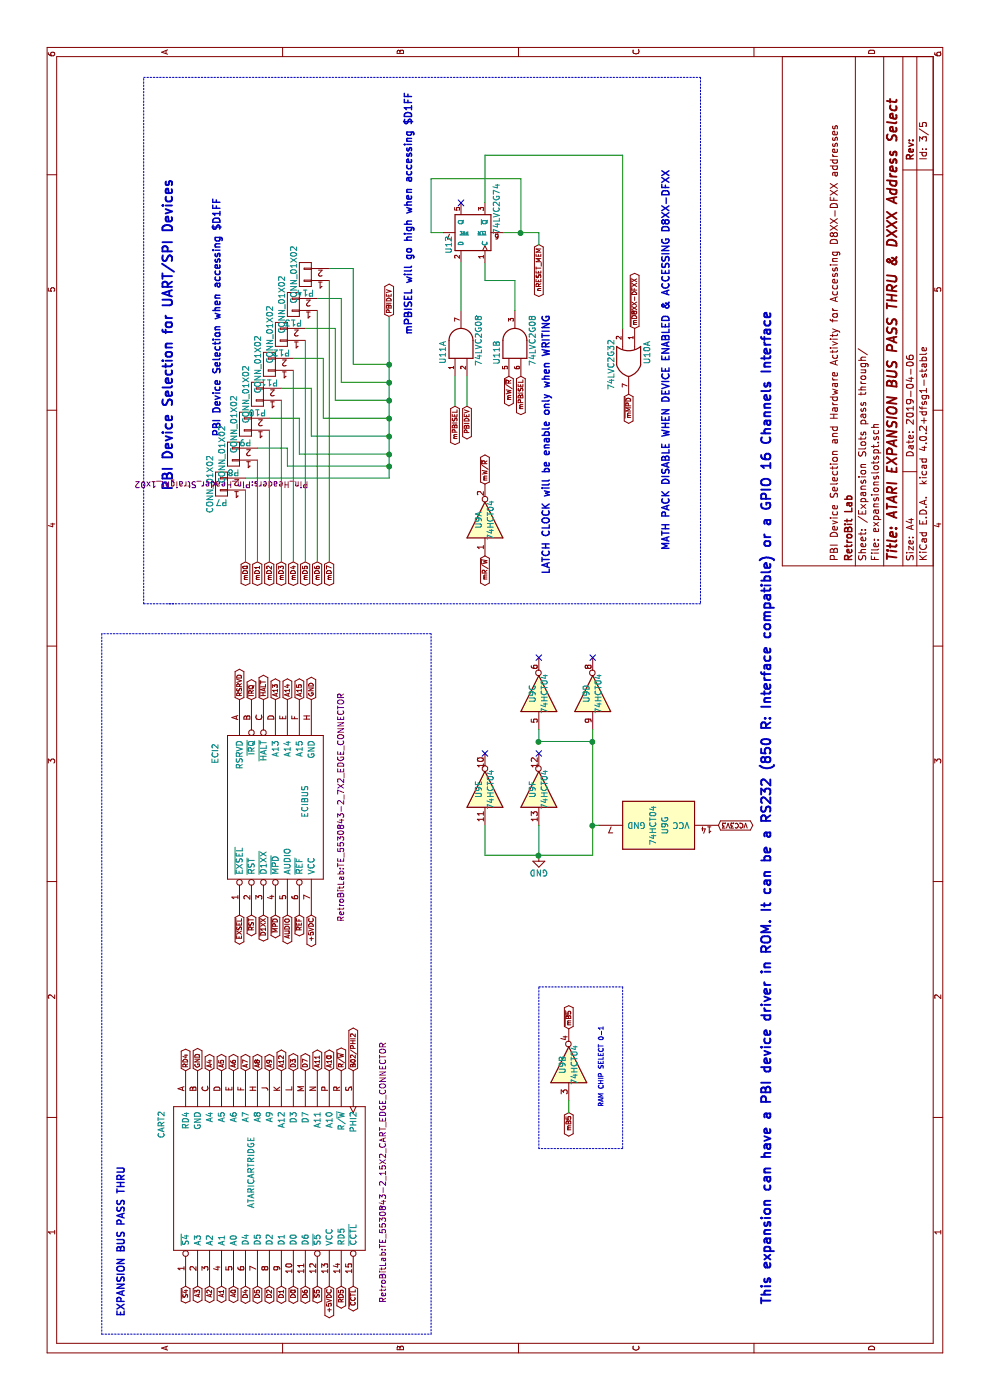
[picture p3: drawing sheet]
EESchema Schematic File Version 2
LIBS:MCU_STC
LIBS:Timer_RTC
LIBS:Relay_SolidState
LIBS:Relay
LIBS:RF_AM_FM
LIBS:Memory_Flash
LIBS:MCU_Module
LIBS:74xx
LIBS:Transistor_FET
LIBS:Regulator_Switching
LIBS:Logic_LevelTranslator
LIBS:Isolator
LIBS:Interface
LIBS:Converter_ACDC
LIBS:Battery_Management
LIBS:Amplifier_Operational
LIBS:RF_Module
LIBS:Interface_HDMI
LIBS:power
LIBS:Sensor_Temperature
LIBS:Timer_PLL
LIBS:Sensor_Pressure
LIBS:Sensor_Motion
LIBS:Oscillator
LIBS:MCU_Microchip_SAME
LIBS:MCU_Microchip_SAMD
LIBS:Interface_Expansion
LIBS:Interface_Ethernet
LIBS:Interface_CAN_LIN
LIBS:Amplifier_Difference
LIBS:Sensor_Magnetic
LIBS:Power_Management
LIBS:Memory_RAM
LIBS:MCU_Microchip_PIC18
LIBS:Interface_USB
LIBS:Audio
LIBS:Analog_Switch
LIBS:Amplifier_Current
LIBS:Regulator_Linear
LIBS:Device
LIBS:Analog_ADC
LIBS:MCU_Microchip_PIC16
LIBS:Connector
LIBS:Power_Protection
LIBS:Jumper
LIBS:Diode
LIBS:Switch
LIBS:Sensor_Current
LIBS:Sensor
LIBS:Regulator_Controller
LIBS:Driver_FET
LIBS:Amplifier_Audio
LIBS:RF_Filter
LIBS:Driver_Haptic
LIBS:RF_GSM
LIBS:Filter
LIBS:Converter_DCDC
LIBS:Analog
LIBS:RF_GPS
LIBS:Driver_Motor
LIBS:Driver_LED
LIBS:Sensor_Optical
LIBS:RF
LIBS:Power_Supervisor
LIBS:LED
LIBS:Simulation_SPICE
LIBS:CPU_NXP_IMX
LIBS:Sensor_Touch
LIBS:Memory_UniqueID
LIBS:Display_Character
LIBS:Mechanical
LIBS:MCU_Microchip_ATmega
LIBS:Comparator
LIBS:Memory_EEPROM
LIBS:RF_Switch
LIBS:Transformer
LIBS:Timer
LIBS:RF_Amplifier
LIBS:Sensor_Humidity
LIBS:MCU_Texas_MSP430
LIBS:MCU_Texas
LIBS:DSP_AnalogDevices
LIBS:74xGxx
LIBS:Reference_Voltage
LIBS:Sensor_Proximity
LIBS:RF_Mixer
LIBS:MCU_ST_STM8
LIBS:Interface_Telecom
LIBS:CPU
LIBS:4xxx_IEEE
LIBS:FPGA_Lattice
LIBS:Analog_DAC
LIBS:Interface_UART
LIBS:4xxx
LIBS:MCU_Microchip_ATtiny
LIBS:Sensor_Audio
LIBS:MCU_Cypress
LIBS:MCU_SiFive
LIBS:MCU_Nordic
LIBS:MCU_NXP_Kinetis
LIBS:Driver_Display
LIBS:MCU_NXP_S08
LIBS:Valve
LIBS:Triac_Thyristor
LIBS:Transistor_IGBT
LIBS:Regulator_SwitchedCapacitor
LIBS:Fiber_Optic
LIBS:Diode_Laser
LIBS:Reference_Current
LIBS:Transistor_BJT
LIBS:Memory_NVRAM
LIBS:MCU_NXP_LPC
LIBS:74xx_IEEE
LIBS:pspice
LIBS:Video
LIBS:Transistor_Array
LIBS:Sensor_Voltage
LIBS:Sensor_Gas
LIBS:Security
LIBS:Regulator_Current
LIBS:RF_ZigBee
LIBS:RF_WiFi
LIBS:RF_RFID
LIBS:RF_Bluetooth
LIBS:Potentiometer_Digital
LIBS:Motor
LIBS:Memory_ROM
LIBS:Memory_EPROM
LIBS:MCU_SiliconLabs
LIBS:MCU_ST_STM32L4
LIBS:MCU_ST_STM32L4+
LIBS:MCU_ST_STM32L1
LIBS:MCU_ST_STM32L0
LIBS:MCU_ST_STM32H7
LIBS:MCU_ST_STM32F7
LIBS:MCU_ST_STM32F4
LIBS:MCU_ST_STM32F3
LIBS:MCU_ST_STM32F2
LIBS:MCU_ST_STM32F1
LIBS:MCU_ST_STM32F0
LIBS:MCU_Parallax
LIBS:MCU_NXP_MCore
LIBS:MCU_NXP_MAC7100
LIBS:MCU_NXP_HCS12
LIBS:MCU_NXP_HC12
LIBS:MCU_NXP_HC11
LIBS:MCU_NXP_ColdFire
LIBS:MCU_Microchip_SAML
LIBS:MCU_Microchip_PIC32
LIBS:MCU_Microchip_PIC24
LIBS:MCU_Microchip_PIC12
LIBS:MCU_Microchip_PIC10
LIBS:MCU_Microchip_AVR
LIBS:MCU_Microchip_8051
LIBS:MCU_Intel
LIBS:MCU_Espressif
LIBS:MCU_AnalogDevices
LIBS:Logic_Programmable
LIBS:Isolator_Analog
LIBS:Interface_Optical
LIBS:Interface_LineDriver
LIBS:Interface_HID
LIBS:Interface_CurrentLoop
LIBS:Graphic
LIBS:GPU
LIBS:FPGA_Xilinx_Virtex7
LIBS:FPGA_Xilinx_Virtex6
LIBS:FPGA_Xilinx_Virtex5
LIBS:FPGA_Xilinx_Spartan6
LIBS:FPGA_Xilinx_Kintex7
LIBS:FPGA_Xilinx_Artix7
LIBS:FPGA_Xilinx
LIBS:FPGA_Microsemi
LIBS:Driver_Relay
LIBS:Display_Graphic
LIBS:Diode_Bridge
LIBS:DSP_Texas
LIBS:DSP_Motorola
LIBS:DSP_Microchip_DSPIC33
LIBS:DSP_Freescale
LIBS:Connector_Generic_Shielded
LIBS:Connector_Generic_MountingPin
LIBS:Connector_Generic
LIBS:CPU_PowerPC
LIBS:CPU_NXP_68000
LIBS:CPU_NXP_6800
LIBS:CPLD_Xilinx
LIBS:CPLD_Altera
LIBS:Amplifier_Video
LIBS:Amplifier_Instrumentation
LIBS:Amplifier_Buffer
LIBS:ft232rl
LIBS:AmigaComponents
LIBS:atari23MTS_Upgrade-cache
EELAYER 25 0
EELAYER END
$Descr A4 11693 8268
encoding utf-8
Sheet 3 5
Title "ATARI EXPANSION BUS PASS THRU & DXXX Address Select"
Date "2019-04-06"
Rev ""
Comp "RetroBit Lab"
Comment1 "PBI Device Selection and Hardware Activity for Accessing D8XX-DFXX addresses"
Comment2 ""
Comment3 ""
Comment4 ""
$EndDescr
$Comp
L ATARICARTRIDGE CART2
U 1 1
P 1850 2200
F 0 "CART2" H 2300 3050 50  0000 C CNN
F 1 "ATARICARTRIDGE" H 1900 2300 50  0000 C CNN
F 2 "RetroBitLab:TE_5530843-2_15X2_CART_EDGE_CONNECTOR" H 1900 1200 50  0000 C CNN
F 3 "" H 1850 2200 60  0001 C CNN
	1    1850 2200
	1    0    0    -1  
$EndComp
$Comp
L ECIBUS ECI2
U 1 1
P 4950 2250
F 0 "ECI2" H 5400 2700 50  0000 C CNN
F 1 "ECIBUS" H 5000 1950 50  0000 C CNN
F 2 "RetroBitLab:TE_5530843-2_7X2_EDGE_CONNECTOR" H 4950 1650 50  0000 C CNN
F 3 "" H 4950 2250 60  0001 C CNN
	1    4950 2250
	1    0    0    -1  
$EndComp
Text GLabel 950  1550 0    39   BiDi ~ 0
~S4
Text GLabel 950  1650 0    39   BiDi ~ 0
A3
Text GLabel 950  1750 0    39   BiDi ~ 0
A2
Text GLabel 950  1850 0    39   BiDi ~ 0
A1
Text GLabel 950  1950 0    39   BiDi ~ 0
A0
Text GLabel 950  2050 0    39   BiDi ~ 0
D4
Text GLabel 950  2150 0    39   BiDi ~ 0
D5
Text GLabel 950  2250 0    39   BiDi ~ 0
D2
Text GLabel 950  2350 0    39   BiDi ~ 0
D1
Text GLabel 950  2450 0    39   BiDi ~ 0
D0
Text GLabel 950  2550 0    39   BiDi ~ 0
D6
Text GLabel 950  2650 0    39   BiDi ~ 0
~S5
Text GLabel 950  2750 0    39   BiDi ~ 0
+5VDC
Text GLabel 950  2850 0    39   BiDi ~ 0
RD5
Text GLabel 950  2950 0    39   BiDi ~ 0
~CCTL
Text GLabel 2750 2950 2    39   BiDi ~ 0
B02/PHI2
Text GLabel 2750 2850 2    39   BiDi ~ 0
R/~W
Text GLabel 2750 2750 2    39   BiDi ~ 0
A10
Text GLabel 2750 2650 2    39   BiDi ~ 0
A11
Text GLabel 2750 2550 2    39   BiDi ~ 0
D7
Text GLabel 2750 2450 2    39   BiDi ~ 0
D3
Text GLabel 2750 2350 2    39   BiDi ~ 0
A12
Text GLabel 2750 2250 2    39   BiDi ~ 0
A9
Text GLabel 2750 2150 2    39   BiDi ~ 0
A8
Text GLabel 2750 2050 2    39   BiDi ~ 0
A7
Text GLabel 2750 1950 2    39   BiDi ~ 0
A6
Text GLabel 2750 1850 2    39   BiDi ~ 0
A5
Text GLabel 2750 1750 2    39   BiDi ~ 0
A4
Text GLabel 2750 1650 2    39   BiDi ~ 0
GND
Text GLabel 2750 1550 2    39   BiDi ~ 0
RD4
Text GLabel 5850 2100 2    39   BiDi ~ 0
~IRQ
Text GLabel 5850 2200 2    39   BiDi ~ 0
~HALT
Text GLabel 5850 2300 2    39   BiDi ~ 0
A13
Text GLabel 5850 2400 2    39   BiDi ~ 0
A14
Text GLabel 5850 2500 2    39   BiDi ~ 0
A15
Text GLabel 5850 2600 2    39   BiDi ~ 0
GND
Text GLabel 5850 2000 2    39   BiDi ~ 0
RSRVD
Text GLabel 4050 2600 0    39   BiDi ~ 0
+5VDC
Text GLabel 4050 2500 0    39   BiDi ~ 0
~REF
Text GLabel 4050 2400 0    39   BiDi ~ 0
AUDIO
Text GLabel 4050 2300 0    39   BiDi ~ 0
~MPD
Text GLabel 4050 2200 0    39   BiDi ~ 0
~D1XX
Text GLabel 4050 2100 0    39   BiDi ~ 0
~RST
Text GLabel 4050 2000 0    39   BiDi ~ 0
~EXSEL
Text Notes 700  1050 0    59   ~ 12
EXPANSION BUS PASS THRU
$Comp
L 74LVC2G74 U12
U 1 1
P 9750 3950
F 0 "U12" H 9650 4150 50  0000 C CNN
F 1 "74LVC2G74" H 9950 3750 50  0000 C CNN
F 2 "Housings_SSOP:TSSOP-8_3x3mm_Pitch0.65mm" H 9750 3950 50  0001 C CNN
F 3 "" H 9750 3950 50  0001 C CNN
	1    9750 3950
	1    0    0    -1  
$EndComp
Text GLabel 9650 4500 0    39   BiDi ~ 0
nRESET_MEM
Text GLabel 8300 3800 0    39   BiDi ~ 0
mPBISEL
Text Notes 8050 1850 0    59   ~ 12
PBI Device Selection when accessing $D1FF
Text GLabel 7050 4050 0    39   BiDi ~ 0
mR/~W
Text GLabel 7000 2050 0    39   BiDi ~ 8
mD0
Text GLabel 7000 2150 0    39   BiDi ~ 8
mD1
Text GLabel 7000 2250 0    39   BiDi ~ 8
mD2
Text GLabel 7000 2350 0    39   BiDi ~ 8
mD3
Text GLabel 7000 2450 0    39   BiDi ~ 8
mD4
Text GLabel 7000 2550 0    39   BiDi ~ 8
mD5
Text GLabel 7000 2650 0    39   BiDi ~ 8
mD6
Text GLabel 7000 2750 0    39   BiDi ~ 8
mD7
$Comp
L 74LVC2G32 U10
U 1 1
P 8650 5250
F 0 "U10" H 8550 5400 50  0000 C CNN
F 1 "74LVC2G32" H 8650 5100 50  0000 C CNN
F 2 "Housings_SSOP:TSSOP-8_3x3mm_Pitch0.65mm" H 8650 5250 50  0001 C CNN
F 3 "" H 8650 5250 50  0001 C CNN
	1    8650 5250
	-1   0    0    1   
$EndComp
Text GLabel 8950 5300 2    39   BiDi ~ 0
~mD8XX-DFXX
Text GLabel 8400 5250 0    39   BiDi ~ 0
~mMPD
Text Notes 7100 5600 0    59   ~ 12
MATH PACK DISABLE WHEN DEVICE ENABLED & ACCESSING D8XX-DFXX
NoConn ~ 10000 3850
Text GLabel 9050 3250 2    39   BiDi ~ 0
PBIDEV
Text GLabel 8300 3900 0    39   BiDi ~ 0
PBIDEV
$Comp
L 74LVC2G08 U11
U 1 1
P 8850 3850
F 0 "U11" H 8750 4000 50  0000 C CNN
F 1 "74LVC2G08" H 8850 3700 50  0000 C CNN
F 2 "Housings_SSOP:TSSOP-8_3x3mm_Pitch0.65mm" H 8850 3850 50  0001 C CNN
F 3 "" H 8850 3850 50  0001 C CNN
	1    8850 3850
	1    0    0    -1  
$EndComp
$Comp
L 74LVC2G08 U11
U 2 1
P 8850 4300
F 0 "U11" H 8750 4450 50  0000 C CNN
F 1 "74LVC2G08" H 8850 4150 50  0000 C CNN
F 2 "Housings_SSOP:TSSOP-8_3x3mm_Pitch0.65mm" H 8850 4300 50  0001 C CNN
F 3 "" H 8850 4300 50  0001 C CNN
	2    8850 4300
	1    0    0    -1  
$EndComp
Text Notes 8900 3450 0    59   ~ 12
mPBISEL will go high when accessing $D1FF
Text GLabel 8550 4350 0    39   BiDi ~ 0
mPBISEL
$Comp
L 74HCT04 U9
U 1 1
P 7350 4050
F 0 "U9" H 7350 4100 50  0000 C CNN
F 1 "74HCT04" H 7350 4000 50  0000 C CNN
F 2 "Housings_SSOP:SSOP-14_5.3x6.2mm_Pitch0.65mm" H 7350 4050 50  0001 C CNN
F 3 "" H 7350 4050 50  0001 C CNN
	1    7350 4050
	1    0    0    -1  
$EndComp
Text GLabel 8550 4250 0    39   BiDi ~ 0
mW/~R
Text Notes 6900 4600 0    59   ~ 12
LATCH CLOCK will be enable only when WRITING
$Comp
L 74HCT04 U9
U 2 1
P 2800 4750
F 0 "U9" H 2800 4800 50  0000 C CNN
F 1 "74HCT04" H 2800 4700 50  0000 C CNN
F 2 "Housings_SSOP:SSOP-14_5.3x6.2mm_Pitch0.65mm" H 2800 4750 50  0001 C CNN
F 3 "" H 2800 4750 50  0001 C CNN
	2    2800 4750
	1    0    0    -1  
$EndComp
$Comp
L 74HCT04 U9
U 3 1
P 5900 4500
F 0 "U9" H 5900 4550 50  0000 C CNN
F 1 "74HCT04" H 5900 4450 50  0000 C CNN
F 2 "Housings_SSOP:SSOP-14_5.3x6.2mm_Pitch0.65mm" H 5900 4500 50  0001 C CNN
F 3 "" H 5900 4500 50  0001 C CNN
	3    5900 4500
	1    0    0    -1  
$EndComp
$Comp
L 74HCT04 U9
U 4 1
P 5900 4950
F 0 "U9" H 5900 5000 50  0000 C CNN
F 1 "74HCT04" H 5900 4900 50  0000 C CNN
F 2 "Housings_SSOP:SSOP-14_5.3x6.2mm_Pitch0.65mm" H 5900 4950 50  0001 C CNN
F 3 "" H 5900 4950 50  0001 C CNN
	4    5900 4950
	1    0    0    -1  
$EndComp
$Comp
L 74HCT04 U9
U 5 1
P 5100 4050
F 0 "U9" H 5100 4100 50  0000 C CNN
F 1 "74HCT04" H 5100 4000 50  0000 C CNN
F 2 "Housings_SSOP:SSOP-14_5.3x6.2mm_Pitch0.65mm" H 5100 4050 50  0001 C CNN
F 3 "" H 5100 4050 50  0001 C CNN
	5    5100 4050
	1    0    0    -1  
$EndComp
$Comp
L 74HCT04 U9
U 6 1
P 5100 4500
F 0 "U9" H 5100 4550 50  0000 C CNN
F 1 "74HCT04" H 5100 4450 50  0000 C CNN
F 2 "Housings_SSOP:SSOP-14_5.3x6.2mm_Pitch0.65mm" H 5100 4500 50  0001 C CNN
F 3 "" H 5100 4500 50  0001 C CNN
	6    5100 4500
	1    0    0    -1  
$EndComp
$Comp
L 74HCT04 U9
U 7 1
P 4800 5500
F 0 "U9" H 4800 5550 50  0000 C CNN
F 1 "74HCT04" H 4800 5450 50  0000 C CNN
F 2 "Housings_SSOP:SSOP-14_5.3x6.2mm_Pitch0.65mm" H 4800 5500 50  0001 C CNN
F 3 "" H 4800 5500 50  0001 C CNN
	7    4800 5500
	-1   0    0    1   
$EndComp
$Comp
L GND #PWR037
U 1 1
P 4550 4500
F 0 "#PWR037" H 4550 4250 50  0001 C CNN
F 1 "GND" H 4550 4350 50  0000 C CNN
F 2 "" H 4550 4500 50  0001 C CNN
F 3 "" H 4550 4500 50  0001 C CNN
	1    4550 4500
	0    1    1    0   
$EndComp
NoConn ~ 6200 4500
NoConn ~ 6200 4950
NoConn ~ 5400 4050
NoConn ~ 5400 4500
Text GLabel 4800 6000 3    39   BiDi ~ 8
VCC3V3
Text GLabel 7650 4050 2    39   BiDi ~ 0
mW/~R
Text Notes 7600 1450 0    79   ~ 16
PBI Device Selection for UART/SPI Devices
Text Notes 800  6450 0    79   ~ 16
This expansion can have a PBI device driver in ROM. It can be a RS232 (850 R: Interface compatible) or a GPIO 16 Channels Interface
Text GLabel 2400 4750 0    39   BiDi ~ 0
mB5
Text GLabel 3100 4750 2    39   BiDi ~ 0
~mB5
Text Notes 2450 5050 0    39   ~ 8
RAM CHIP SELECT 0-1
$Comp
L CONN_01X02 P7
U 1 1
P 7650 1850
F 0 "P7" H 7650 2000 50  0000 C CNN
F 1 "CONN_01X02" V 7750 1850 50  0000 C CNN
F 2 "Pin_Headers:Pin_Header_Straight_1x02" H 7650 1850 50  0000 C CNN
F 3 "" H 7650 1850 50  0000 C CNN
	1    7650 1850
	0    -1   -1   0   
$EndComp
$Comp
L CONN_01X02 P8
U 1 1
P 7900 1950
F 0 "P8" H 7900 2100 50  0000 C CNN
F 1 "CONN_01X02" V 8000 1950 50  0000 C CNN
F 2 "Pin_Headers:Pin_Header_Straight_1x02" H 7900 1950 50  0001 C CNN
F 3 "" H 7900 1950 50  0000 C CNN
	1    7900 1950
	0    -1   -1   0   
$EndComp
$Comp
L CONN_01X02 P9
U 1 1
P 8150 2050
F 0 "P9" H 8150 2200 50  0000 C CNN
F 1 "CONN_01X02" V 8250 2050 50  0000 C CNN
F 2 "Pin_Headers:Pin_Header_Straight_1x02" H 8150 2050 50  0001 C CNN
F 3 "" H 8150 2050 50  0000 C CNN
	1    8150 2050
	0    -1   -1   0   
$EndComp
$Comp
L CONN_01X02 P10
U 1 1
P 8400 2150
F 0 "P10" H 8400 2300 50  0000 C CNN
F 1 "CONN_01X02" V 8500 2150 50  0000 C CNN
F 2 "Pin_Headers:Pin_Header_Straight_1x02" H 8400 2150 50  0001 C CNN
F 3 "" H 8400 2150 50  0000 C CNN
	1    8400 2150
	0    -1   -1   0   
$EndComp
$Comp
L CONN_01X02 P11
U 1 1
P 8650 2250
F 0 "P11" H 8650 2400 50  0000 C CNN
F 1 "CONN_01X02" V 8750 2250 50  0000 C CNN
F 2 "Pin_Headers:Pin_Header_Straight_1x02" H 8650 2250 50  0001 C CNN
F 3 "" H 8650 2250 50  0000 C CNN
	1    8650 2250
	0    -1   -1   0   
$EndComp
$Comp
L CONN_01X02 P12
U 1 1
P 8900 2350
F 0 "P12" H 8900 2500 50  0000 C CNN
F 1 "CONN_01X02" V 9000 2350 50  0000 C CNN
F 2 "Pin_Headers:Pin_Header_Straight_1x02" H 8900 2350 50  0001 C CNN
F 3 "" H 8900 2350 50  0000 C CNN
	1    8900 2350
	0    -1   -1   0   
$EndComp
$Comp
L CONN_01X02 P13
U 1 1
P 9150 2450
F 0 "P13" H 9150 2600 50  0000 C CNN
F 1 "CONN_01X02" V 9250 2450 50  0000 C CNN
F 2 "Pin_Headers:Pin_Header_Straight_1x02" H 9150 2450 50  0001 C CNN
F 3 "" H 9150 2450 50  0000 C CNN
	1    9150 2450
	0    -1   -1   0   
$EndComp
$Comp
L CONN_01X02 P14
U 1 1
P 9400 2550
F 0 "P14" H 9400 2700 50  0000 C CNN
F 1 "CONN_01X02" V 9500 2550 50  0000 C CNN
F 2 "Pin_Headers:Pin_Header_Straight_1x02" H 9400 2550 50  0001 C CNN
F 3 "" H 9400 2550 50  0000 C CNN
	1    9400 2550
	0    -1   -1   0   
$EndComp
Connection ~ 7800 3250
Wire Wire Line
	7800 2400 7800 3250
Wire Wire Line
	7950 2400 7800 2400
Wire Wire Line
	7950 2150 7950 2400
Connection ~ 7900 3250
Wire Wire Line
	7900 2500 7900 3250
Wire Wire Line
	8200 2500 7900 2500
Wire Wire Line
	8200 2250 8200 2500
Connection ~ 8050 3250
Wire Wire Line
	8050 2600 8050 3250
Wire Wire Line
	8450 2600 8050 2600
Wire Wire Line
	8450 2350 8450 2600
Connection ~ 8200 3250
Wire Wire Line
	8200 2700 8200 3250
Wire Wire Line
	8700 2700 8200 2700
Wire Wire Line
	8700 2450 8700 2700
Connection ~ 8350 3250
Wire Wire Line
	8350 2800 8350 3250
Wire Wire Line
	8950 2800 8350 2800
Wire Wire Line
	8950 2550 8950 2800
Connection ~ 8500 3250
Wire Wire Line
	8500 2850 8500 3250
Wire Wire Line
	9200 2850 8500 2850
Wire Wire Line
	9200 2650 9200 2850
Connection ~ 8650 3250
Wire Wire Line
	8650 2950 8650 3250
Wire Wire Line
	9450 2950 8650 2950
Wire Wire Line
	9450 2750 9450 2950
Wire Wire Line
	7700 2050 7700 3250
Wire Wire Line
	7000 2750 9350 2750
Wire Wire Line
	7000 2650 9100 2650
Wire Wire Line
	7000 2550 8850 2550
Wire Wire Line
	7000 2450 8600 2450
Wire Wire Line
	7000 2350 8350 2350
Wire Wire Line
	7000 2250 8100 2250
Wire Wire Line
	7000 2150 7850 2150
Wire Wire Line
	7000 2050 7600 2050
Wire Notes Line
	2100 5200 2100 4500
Wire Notes Line
	3450 5200 2100 5200
Wire Notes Line
	3450 4500 3450 5200
Wire Notes Line
	2100 4500 3450 4500
Wire Wire Line
	5500 4500 5500 4950
Wire Notes Line
	11050 1200 11050 5850
Connection ~ 4550 4500
Wire Wire Line
	4800 4500 4550 4500
Connection ~ 4800 4950
Wire Wire Line
	4550 4050 4550 4950
Wire Wire Line
	4800 4050 4550 4050
Connection ~ 5500 4500
Wire Wire Line
	5600 4500 5500 4500
Connection ~ 5500 4950
Wire Wire Line
	4800 4950 4800 5000
Wire Wire Line
	4550 4950 5600 4950
Wire Wire Line
	2500 4750 2400 4750
Wire Wire Line
	9350 4300 9350 4050
Wire Wire Line
	9100 4300 9350 4300
Wire Wire Line
	10400 5200 10400 4050
Wire Wire Line
	8300 3900 8550 3900
Wire Wire Line
	8300 3800 8550 3800
Connection ~ 9750 4350
Wire Wire Line
	9750 3600 9750 3700
Wire Wire Line
	10200 3600 9750 3600
Wire Wire Line
	10200 4350 10200 3600
Wire Wire Line
	9750 4350 10200 4350
Wire Wire Line
	7700 3250 9050 3250
Wire Wire Line
	9750 4500 9650 4500
Wire Notes Line
	6650 1200 6650 1450
Wire Notes Line
	6650 1200 11050 1200
Wire Notes Line
	11050 5850 6650 5850
Wire Notes Line
	6650 5850 6650 1400
Wire Wire Line
	8950 5200 10400 5200
Wire Wire Line
	10400 4050 10000 4050
Wire Wire Line
	9100 3850 9500 3850
Wire Wire Line
	9350 4050 9500 4050
Wire Wire Line
	9750 4200 9750 4500
Wire Notes Line
	6400 850  550  850 
Wire Notes Line
	6400 3600 6400 850 
Wire Notes Line
	550  3600 6400 3600
Wire Notes Line
	550  850  550  3600
$EndSCHEMATC
